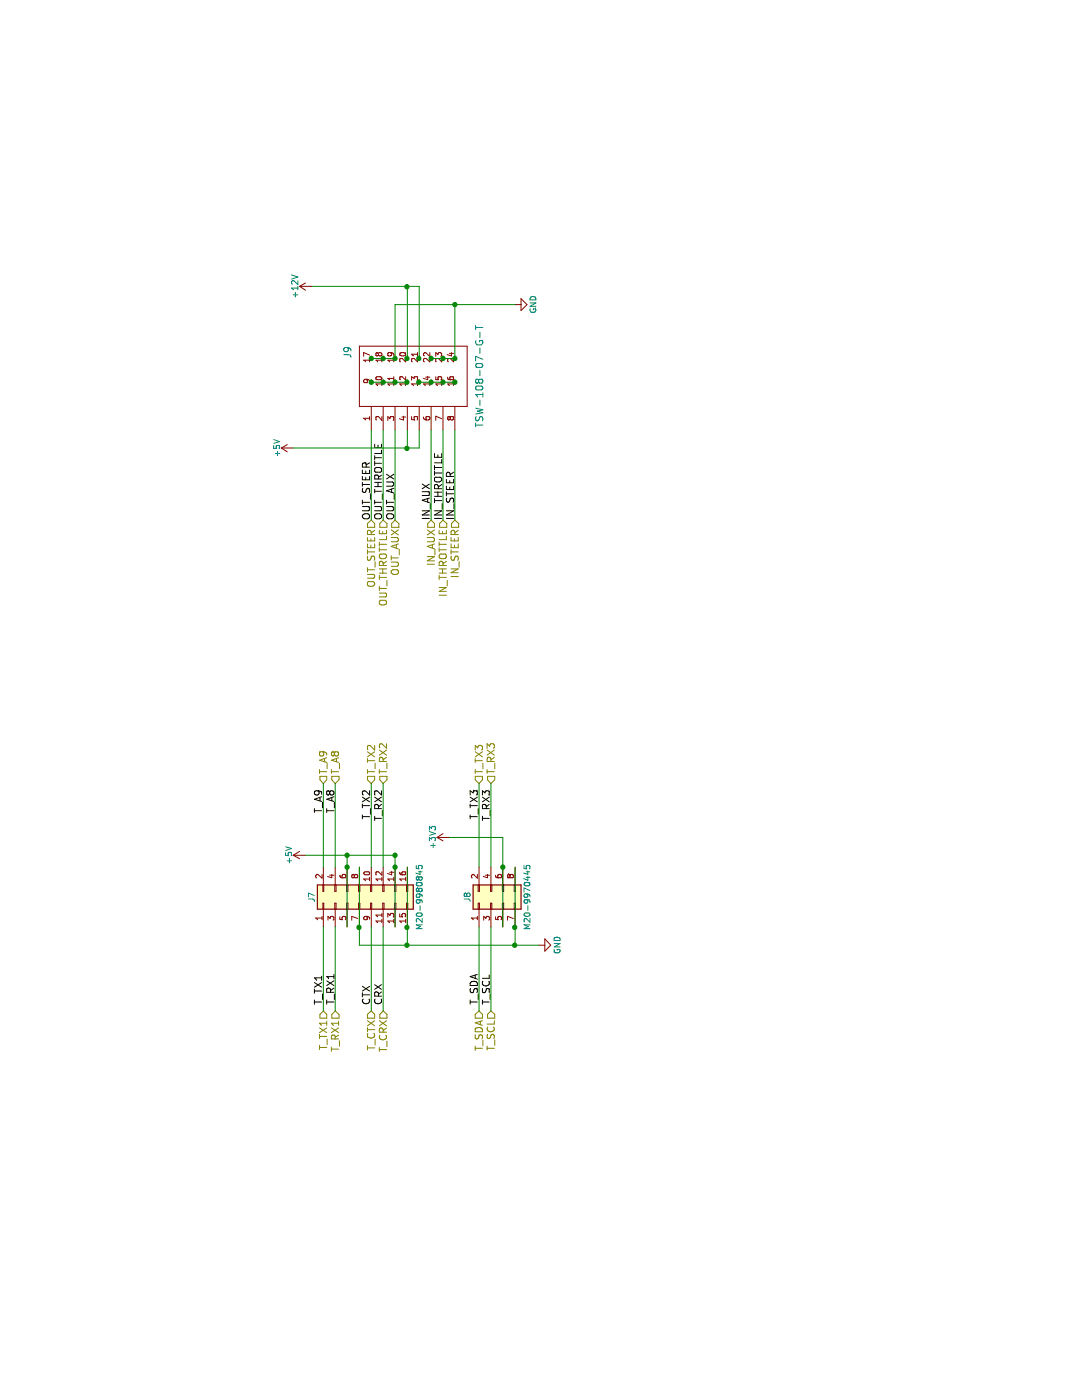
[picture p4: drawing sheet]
EESchema Schematic File Version 2
LIBS:teensy_32_v2-rescue
LIBS:power
LIBS:device
LIBS:switches
LIBS:relays
LIBS:motors
LIBS:transistors
LIBS:conn
LIBS:linear
LIBS:regul
LIBS:74xx
LIBS:cmos4000
LIBS:adc-dac
LIBS:memory
LIBS:xilinx
LIBS:microcontrollers
LIBS:dsp
LIBS:microchip
LIBS:analog_switches
LIBS:motorola
LIBS:texas
LIBS:intel
LIBS:audio
LIBS:interface
LIBS:digital-audio
LIBS:philips
LIBS:display
LIBS:cypress
LIBS:siliconi
LIBS:opto
LIBS:atmel
LIBS:contrib
LIBS:valves
LIBS:teensy_3
LIBS:MF_Aesthetics
LIBS:MF_Connectors
LIBS:MF_Discrete_Semiconductor
LIBS:MF_Displays
LIBS:MF_Frequency_Control
LIBS:MF_IC_Analog
LIBS:MF_IC_Digital
LIBS:MF_IC_Power
LIBS:MF_LEDs
LIBS:MF_Passives
LIBS:MF_Sensors
LIBS:MF_Switches
LIBS:teensy_32_v2-cache
EELAYER 25 0
EELAYER END
$Descr A4 11693 8268
encoding utf-8
Sheet 4 5
Title ""
Date ""
Rev ""
Comp ""
Comment1 ""
Comment2 ""
Comment3 ""
Comment4 ""
$EndDescr
$Comp
L GND #PWR031
U 1 1
P 9150 4300
F 0 "#PWR031" H 9150 4050 50  0001 C CNN
F 1 "GND" H 9150 4150 50  0000 C CNN
F 2 "" H 9150 4300 50  0001 C CNN
F 3 "" H 9150 4300 50  0001 C CNN
	1    9150 4300
	1    0    0    -1  
$EndComp
$Comp
L +5V #PWR032
U 1 1
P 7950 2450
F 0 "#PWR032" H 7950 2300 50  0001 C CNN
F 1 "+5V" H 7950 2590 50  0000 C CNN
F 2 "" H 7950 2450 50  0001 C CNN
F 3 "" H 7950 2450 50  0001 C CNN
	1    7950 2450
	1    0    0    -1  
$EndComp
Text Label 7350 3100 0    60   ~ 0
OUT_STEER
Text Label 7350 3200 0    60   ~ 0
OUT_THROTTLE
Text Label 7350 3300 0    60   ~ 0
OUT_AUX
Text Label 7350 3600 0    60   ~ 0
IN_AUX
Text Label 7350 3700 0    60   ~ 0
IN_THROTTLE
Text Label 7350 3800 0    60   ~ 0
IN_STEER
Text HLabel 7350 3100 0    60   Input ~ 0
OUT_STEER
Text HLabel 7350 3200 0    60   Input ~ 0
OUT_THROTTLE
Text HLabel 7350 3300 0    60   Input ~ 0
OUT_AUX
Text HLabel 7350 3600 0    60   Input ~ 0
IN_AUX
Text HLabel 7350 3700 0    60   Input ~ 0
IN_THROTTLE
Text HLabel 7350 3800 0    60   Input ~ 0
IN_STEER
$Comp
L +5V #PWR033
U 1 1
P 4550 2550
F 0 "#PWR033" H 4550 2400 50  0001 C CNN
F 1 "+5V" H 4550 2690 50  0000 C CNN
F 2 "" H 4550 2550 50  0001 C CNN
F 3 "" H 4550 2550 50  0001 C CNN
	1    4550 2550
	1    0    0    -1  
$EndComp
Text Label 3300 2800 0    60   ~ 0
T_RX1
Text Label 3300 2700 0    60   ~ 0
T_TX1
Text Label 3300 3100 0    60   ~ 0
CTX
Text Label 3300 3200 0    60   ~ 0
CRX
Text Label 5100 3200 2    60   ~ 0
T_RX2
Text Label 5100 3100 2    60   ~ 0
T_TX2
$Comp
L GND #PWR034
U 1 1
P 3800 4500
F 0 "#PWR034" H 3800 4250 50  0001 C CNN
F 1 "GND" H 3800 4350 50  0000 C CNN
F 2 "" H 3800 4500 50  0001 C CNN
F 3 "" H 3800 4500 50  0001 C CNN
	1    3800 4500
	1    0    0    -1  
$EndComp
Text Label 5100 2800 2    60   ~ 0
T_A8
Text Label 5100 2700 2    60   ~ 0
T_A9
Text HLabel 3250 2800 0    60   Input ~ 0
T_RX1
Text HLabel 3250 2700 0    60   Input ~ 0
T_TX1
Text HLabel 3250 3100 0    60   Input ~ 0
T_CTX
Text HLabel 3250 3200 0    60   Input ~ 0
T_CRX
Text HLabel 5150 2800 2    60   Input ~ 0
T_A8
Text HLabel 5150 2700 2    60   Input ~ 0
T_A9
Text HLabel 5150 3200 2    60   Input ~ 0
T_RX2
Text HLabel 5150 3100 2    60   Input ~ 0
T_TX2
$Comp
L CONN_03x08 J9
U 1 1
P 8500 3600
F 0 "J9" H 8750 4300 60  0000 C CNN
F 1 "TSW-108-07-G-T" H 8550 3200 60  0000 C CNN
F 2 "teensy:CONN_03x08" H 8500 3600 60  0001 C CNN
F 3 "" H 8500 3600 60  0000 C CNN
	1    8500 3600
	1    0    0    -1  
$EndComp
Text HLabel 3250 4000 0    60   Input ~ 0
T_SDA
Text HLabel 3250 4100 0    60   Input ~ 0
T_SCL
Text HLabel 5150 4100 2    60   Input ~ 0
T_RX3
Text HLabel 5150 4000 2    60   Input ~ 0
T_TX3
Text Label 3300 4000 0    60   ~ 0
T_SDA
Text Label 3300 4100 0    60   ~ 0
T_SCL
Text Label 5100 4100 2    60   ~ 0
T_RX3
Text Label 5100 4000 2    60   ~ 0
T_TX3
$Comp
L Conn_02x08_Odd_Even J7
U 1 1
P 4150 3000
F 0 "J7" H 4200 3400 50  0000 C CNN
F 1 "M20-9980845" H 4200 2500 50  0000 C CNN
F 2 "Pin_Headers:Pin_Header_Straight_2x08_Pitch2.54mm" H 4150 3000 50  0001 C CNN
F 3 "" H 4150 3000 50  0001 C CNN
	1    4150 3000
	1    0    0    -1  
$EndComp
Connection ~ 8500 3700
Connection ~ 8500 3600
Connection ~ 8500 3500
Connection ~ 8500 3400
Connection ~ 8500 3300
Connection ~ 8500 3200
Wire Wire Line
	8500 3500 8500 3800
Wire Wire Line
	8500 3100 8500 3400
Wire Wire Line
	9150 3300 9150 4300
Wire Wire Line
	7950 2450 7950 3500
Wire Wire Line
	9300 2600 9300 3500
Wire Wire Line
	8100 3800 7350 3800
Wire Wire Line
	8100 3700 7350 3700
Wire Wire Line
	8100 3600 7350 3600
Wire Wire Line
	8100 3300 7350 3300
Wire Wire Line
	8100 3200 7350 3200
Wire Wire Line
	8100 3100 7350 3100
Wire Wire Line
	3950 2800 3250 2800
Wire Wire Line
	3950 3100 3250 3100
Wire Wire Line
	3950 3200 3250 3200
Wire Wire Line
	4450 2700 5150 2700
Wire Wire Line
	4450 2800 5150 2800
Wire Wire Line
	4450 3100 5150 3100
Wire Wire Line
	3950 2700 3250 2700
Wire Wire Line
	4450 3200 5150 3200
Wire Wire Line
	7950 3400 8100 3400
Wire Wire Line
	7950 3500 8100 3500
Connection ~ 7950 3400
Wire Wire Line
	8700 3800 9150 3800
Wire Wire Line
	8700 3600 8700 3800
Connection ~ 8700 3700
Wire Wire Line
	8700 3300 9150 3300
Connection ~ 9150 3800
Wire Wire Line
	8700 3100 8700 3300
Wire Wire Line
	9300 3400 8700 3400
Wire Wire Line
	9300 3500 8700 3500
Connection ~ 9300 3400
Wire Wire Line
	3950 4000 3250 4000
Wire Wire Line
	3950 4100 3250 4100
Wire Wire Line
	4450 4000 5150 4000
Wire Wire Line
	4450 4100 5150 4100
Wire Wire Line
	4550 3300 4550 2550
Wire Wire Line
	3950 2900 4550 2900
Connection ~ 4450 2900
Wire Wire Line
	3950 3300 4550 3300
Connection ~ 4550 2900
Connection ~ 4450 3300
Wire Wire Line
	3800 3000 3800 4500
Wire Wire Line
	3800 3400 4450 3400
Connection ~ 3950 3400
Wire Wire Line
	3800 3000 4450 3000
Connection ~ 3800 3400
Connection ~ 3950 3000
$Comp
L Conn_02x04_Odd_Even J8
U 1 1
P 4150 4100
F 0 "J8" H 4200 4300 50  0000 C CNN
F 1 "M20-9970445" H 4200 3800 50  0000 C CNN
F 2 "Pin_Headers:Pin_Header_Straight_2x04_Pitch2.54mm" H 4150 4100 50  0001 C CNN
F 3 "" H 4150 4100 50  0001 C CNN
	1    4150 4100
	1    0    0    -1  
$EndComp
Connection ~ 4550 3300
Wire Wire Line
	3800 4300 4450 4300
Connection ~ 3800 4300
Connection ~ 3950 4300
Connection ~ 8700 3200
Connection ~ 8700 3600
Connection ~ 8700 3800
Connection ~ 8500 3800
Connection ~ 8500 3100
Connection ~ 8700 3100
Connection ~ 8700 3300
Connection ~ 8700 3400
Connection ~ 8700 3500
$Comp
L +12V #PWR035
U 1 1
P 9300 2600
F 0 "#PWR035" H 9300 2450 50  0001 C CNN
F 1 "+12V" H 9300 2740 50  0000 C CNN
F 2 "" H 9300 2600 50  0001 C CNN
F 3 "" H 9300 2600 50  0001 C CNN
	1    9300 2600
	1    0    0    -1  
$EndComp
Wire Wire Line
	3950 4200 4700 4200
Wire Wire Line
	4700 4200 4700 3750
Connection ~ 4450 4200
$Comp
L +3V3 #PWR036
U 1 1
P 4700 3750
F 0 "#PWR036" H 4700 3600 50  0001 C CNN
F 1 "+3V3" H 4700 3890 50  0000 C CNN
F 2 "" H 4700 3750 50  0001 C CNN
F 3 "" H 4700 3750 50  0001 C CNN
	1    4700 3750
	1    0    0    -1  
$EndComp
$EndSCHEMATC
